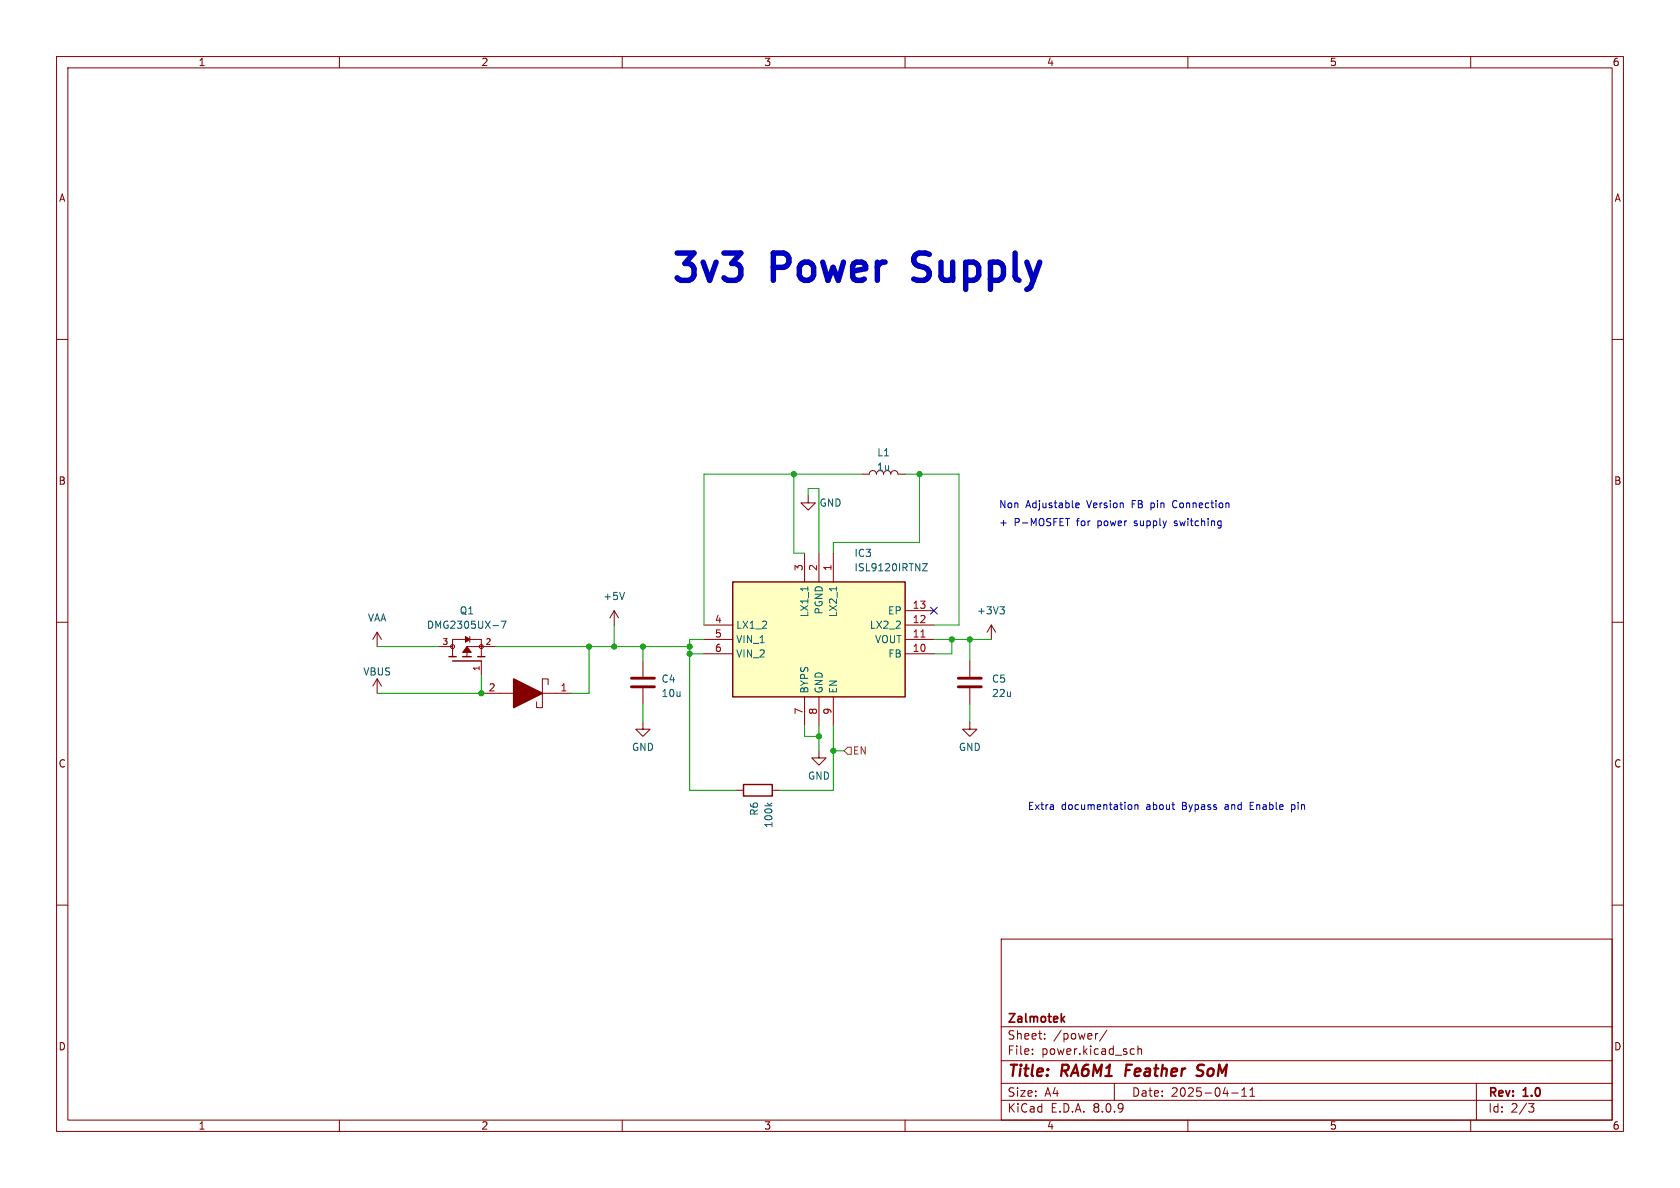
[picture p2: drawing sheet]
<svg xmlns="http://www.w3.org/2000/svg" width="297mm" height="210mm" viewBox="0 0 297 210" stroke-linecap="round" stroke-linejoin="round" font-family="sans-serif">
<g fill="none" stroke="#840000" stroke-width=".18">
<path d="M10 10h277v190h-277zM12 12h273v186h-273zM60 10v2M110 10v2M160 10v2M210 10v2M260 10v2M10 60h2M285 60h2M142.9 87.6v1.3h1.2l-1.2 1.3-1.3-1.3h1.3M152.4 83.8h1.3a.64 .64 0 0 1 .6-.6 .64 .64 0 0 1 .6 .6M156.2 83.8a.64 .64 0 0 1 .6-.6 .64 .64 0 0 1 .7 .6 .64 .64 0 0 1 .6-.6 .64 .64 0 0 1 .6 .6h1.3"/>
<path d="M10 110h2M66.7 111.8l-.8 1.2M66.7 111.8v2.5M66.7 111.8l.7 1.2M77.5 114.3h2.5M80 116.1v-3.1h5.1v3.1M83.1 112.5v1M85.1 116.8v2.6M87.6 114.3h-5.1v1.8M108.6 108l-.8 1.2M108.6 108v2.5M108.6 108l.7 1.2"/>
<path d="M113.7 116.8v2.8M171.4 116.8v2.8M175.3 110.5l-.8 1.3M175.3 110.5v2.5M175.3 110.5l.7 1.3M285 110h2M66.7 120v2.6M66.7 120l-.8 1.3M66.7 120l.7 1.3M85.7 122.6h5.1M95.9 122.6h5.1M96.9 121v-1h-1v5.1h-1v-1"/>
<path d="M113.7 127.6v1.3h1.2l-1.2 1.3-1.3-1.3h1.3M113.7 121.7v2.8M130.2 139.7h1.2M136.5 139.7h1.3M144.8 132.7v1.3h1.2l-1.2 1.3-1.3-1.3h1.3M171.4 127.6v1.3h1.3l-1.3 1.3-1.2-1.3h1.2M171.4 121.7v2.8M10 160h2M177 166h108v32h-108zM285 160h2M60 198v2M110 198v2"/>
<path d="M160 198v2M177 194.5h108M177 191.5h108M177 187.5h108M177 181.5h108M182.5 186.3v.1M182.5 185.5v.1M184.7 183.6v.1M184.7 182.8v.1M194.1 182.7l-.3 .1M195.7 182.1l-1.3 2M197 191.5v3"/>
<path d="M200.1 185.4l.4 .1M200.5 186.3l-.4 .1M201.2 185.5l.2-.1 .3 .1 .1 .9M201.2 184.9v1.5M210 198v2M217.7 193.2h1.2M219.5 193.8h.9M219.5 192.7l.5-.4v1.5M221 193.8h.8M221 192.7l.4-.4v1.5M260 198v2M261 191.5v6.5"/>
<path d="M270.2 195.1h1l-.5 .6 .4 .1 .1 .5-.3 .3h-.4"/>
<circle cx="80" cy="114.3" r=".36"/>
<circle cx="85.1" cy="114.3" r=".36"/>
</g>
<path d="M199.2 188.2l-.3 2M212.6 190a.85 .85 0 0 1-1.1 .1M212.6 188.2l-.7 .1a.46 .46 0 0 0-.2 .5 .46 .46 0 0 0 .3 .4l.6 .2" fill="none" stroke="#840000" stroke-width=".4"/>
<path d="M188.2 179.7l-.6 .6M187.8 180.1l.4 .6" fill="none" stroke="#840000" stroke-width=".3"/>
<path d="M87.1 110.6h1M88.6 109.8h.8l-.5 1.3M110.4 104.7l-.4 1.3M176.8 107.3h.8l-.5 .4M177.3 107.7l.3 .3v.3l-.3 .2M135.6 142l.5 .4M136.5 142l-.5 .3" fill="none" stroke="#006464" stroke-width=".18"/>
<path d="M79.4 116.1h1.2M80 116.8h5.1M81.8 116.1h1.5M84.5 116.1h1.2M131.4 138.7h5.1v2h-5.1z" fill="none" stroke="#840000" stroke-width=".25"/>
<path d="M111.6 119.9h4.1M169.4 119.9h4.1M111.6 121.4h4.1M169.4 121.4h4.1" fill="none" stroke="#840000" stroke-width=".51"/>
<g fill="#840000" stroke="#840000" stroke-width=".18">
<path d="M82.5 114.3l.8 1h-1.5z"/>
<path d="M82.3 112.5l.8 .5-.8 .5z"/>
</g>
<path d="M90.8 120l5.1 2.6-5.1 2.5z" fill="#840000" stroke="#840000" stroke-width=".25"/>
<path d="M129.5 102.9h30.5v20.3h-30.5z" fill="#ffffc2"/>
<path d="M129.5 102.9h30.5v20.3h-30.5z" fill="none" stroke="#840000" stroke-width=".25"/>
<g fill="none" stroke="#840000" stroke-width=".18">
<path d="M142.2 97.8v5.1M144.8 97.8v5.1M147.3 97.8v5.1M124.5 115.6h5M124.5 113h5M124.5 110.5h5M160 115.6h5.1M160 113h5.1M160 110.5h5.1M160 108h5.1M142.2 123.2v5.1M144.8 123.2v5.1"/>
<path d="M147.3 123.2v5.1"/>
</g>
<path d="M163.1 99.6h.8l-.8 1.3h.8M142.8 103.7v.7M147.9 103.7v.7" fill="none" stroke="#006464" stroke-width=".18"/>
<path d="M162.8 112.6h.7" fill="none" stroke="#a90000" stroke-width=".18"/>
<path d="M149.9 132.1h.6v1.3h-.6l-.7-.7z" fill="none" stroke="#725600" stroke-width=".18"/>
<g fill="none" stroke="#0000c2" stroke-width=".18">
<path d="M188.4 91.7h.7M190.2 89.3l.6-.1-.1-.2-.3-.1-.2 .2v.6h.5M207.5 88.5l-.2 .5 .2 .7M207.6 92.9h.1M207.8 92.1l-.2 .2 .2 .2M199.7 142.2l.3 .1 .1 .2-.1 .5-.3 .1M200.6 142.4l.2-.2 .3 .1 .1 .8M200.6 142.2v.9M221 142.4h.4M221.6 141.8h-.6v1.3h.6M228.3 143l.4 .1M228.3 142.2v1.3"/>
<path d="M228.7 142.2l-.4 .1"/>
</g>
<g fill="none" stroke="#009600" stroke-width=".18">
<path d="M140.3 83.8v14h1.9M142.9 87.6v-1.2h1.9v11.4M152.4 83.8h-27.9v26.7M160 83.8h9.5v26.7h-4.4M162.6 83.8v12.1h-15.3v1.9M66.7 114.3h10.8M85.1 119.4v3.2M87.6 114.3h34.3M104.1 114.3v8.3h-3.1M108.6 110.5v3.8M113.7 114.3v2.5M121.9 115.6h2.6"/>
<path d="M124.5 113h-2.6v26.7h8.3M165.1 113h10.2M168.3 113v2.6h-3.2M171.4 113v3.8M66.7 122.6h19M113.7 124.5v3.1M142.2 128.3v1.9h2.6M144.8 128.3v4.4M147.3 128.3v11.4h-9.5M147.3 132.7h1.9M171.4 124.5v3.1"/>
</g>
<path d="M164.5 107.3l1.2 1.3M165.7 107.3l-1.2 1.3" fill="none" stroke="#000084" stroke-width=".18"/>
<g fill="#009600" stroke="#009600" stroke-width=".18">
<circle cx="144.8" cy="130.2" r=".46"/>
<circle cx="162.6" cy="83.8" r=".46"/>
<circle cx="168.3" cy="113" r=".46"/>
<circle cx="140.3" cy="83.8" r=".46"/>
<circle cx="147.3" cy="132.7" r=".46"/>
<circle cx="171.4" cy="113" r=".46"/>
<circle cx="121.9" cy="114.3" r=".46"/>
<circle cx="108.6" cy="114.3" r=".46"/>
<circle cx="85.1" cy="122.6" r=".46"/>
<circle cx="121.9" cy="115.6" r=".46"/>
<circle cx="104.1" cy="114.3" r=".46"/>
<circle cx="113.7" cy="114.3" r=".46"/>
</g>
<g font-size="6.7" fill="#0000c2">
<text x="118.1" y="51.2">3v3</text>
<text x="136.5" y="51.2">Power</text>
<text x="163.5" y="51.2">Supply</text>
</g>
<g font-size="2.8" fill="#840000">
<text x="178" y="190.9">Title:</text>
<text x="187.7" y="190.9">RA6M1</text>
<text x="199.8" y="190.9">Feather</text>
<text x="213.3" y="190.9">SoM</text>
</g>
<g font-size="2.1" fill="#840000">
<text x="178" y="184">Sheet:</text>
<text x="178" y="181.2">Zalmotek</text>
<text x="186.2" y="184">/power/</text>
<text x="178" y="186.7">File:</text>
<text x="184.1" y="186.7">power.kicad_sch</text>
<text x="178" y="196.9">KiCad</text>
<text x="178" y="194.1">Size:</text>
<text x="184.7" y="194.1">A4</text>
<text x="185.7" y="196.9">E.D.A.</text>
<text x="193.3" y="196.9">8.0.9</text>
<text x="200" y="194.1">Date:</text>
<text x="207" y="194.1">2025-04-11</text>
<text x="263" y="194.3">Rev:</text>
<text x="263" y="196.9">Id:</text>
<text x="267.1" y="196.9">2/3</text>
<text x="269.4" y="194.3">1.0</text>
</g>
<g font-size="1.8" fill="#840000">
<text x="35" y="11.9">1</text>
<text x="85" y="11.9">2</text>
<text x="135" y="11.9">3</text>
<text x="185" y="11.9">4</text>
<text x="235" y="11.9">5</text>
<text x="285" y="11.9">6</text>
<text x="10.3" y="35.9">A</text>
<text x="285.3" y="35.9">A</text>
<text x="10.3" y="85.9">B</text>
<text x="285.3" y="85.9">B</text>
<text x="10.3" y="135.9">C</text>
<text x="285.3" y="135.9">C</text>
<text x="10.3" y="185.9">D</text>
<text x="285.3" y="185.9">D</text>
<text x="35" y="199.9">1</text>
<text x="85" y="199.9">2</text>
<text x="135" y="199.9">3</text>
<text x="185" y="199.9">4</text>
<text x="235" y="199.9">5</text>
<text x="285" y="199.9">6</text>
</g>
<g font-size="1.8" fill="#006464">
<text x="154.9" y="83.4">1u</text>
<text x="155" y="80.9">L1</text>
<text x="144.8" y="89.8">GND</text>
<text x="151" y="98.7">IC3</text>
<text x="151" y="101.2">ISL9120IRTNZ</text>
<text x="106.5" y="106.3">+5V</text>
<text x="64.9" y="110.1">VAA</text>
<text x="75.4" y="111.4">DMG2305UX-7</text>
<text x="81.2" y="108.8">Q1</text>
<text x="130" y="111.4">LX1_2</text>
<text x="130" y="113.9">VIN_1</text>
<text x="143.1" y="109.2" transform="rotate(-90 143.1 109.2)">LX1_1</text>
<text x="145.6" y="108.7" transform="rotate(-90 145.6 108.7)">PGND</text>
<text x="148.2" y="109.2" transform="rotate(-90 148.2 109.2)">LX2_1</text>
<text x="153.7" y="111.4">LX2_2</text>
<text x="154.6" y="113.9">VOUT</text>
<text x="156.9" y="108.8">EP</text>
<text x="172.6" y="108.8">+3V3</text>
<text x="64.1" y="119.6">VBUS</text>
<text x="130" y="116.4">VIN_2</text>
<text x="157" y="116.4">FB</text>
<text x="116.8" y="120.9">C4</text>
<text x="116.8" y="123.4">10u</text>
<text x="143.1" y="122.7" transform="rotate(-90 143.1 122.7)">BYPS</text>
<text x="145.6" y="122.7" transform="rotate(-90 145.6 122.7)">GND</text>
<text x="148.2" y="122.7" transform="rotate(-90 148.2 122.7)">EN</text>
<text x="175.3" y="120.9">C5</text>
<text x="175.3" y="123.4">22u</text>
<text x="111.6" y="132.9">GND</text>
<text x="169.4" y="132.9">GND</text>
<text x="142.7" y="138">GND</text>
<text x="134.2" y="144.3" transform="rotate(-90 134.2 144.3)">R6</text>
<text x="136.8" y="146.5" transform="rotate(-90 136.8 146.5)">100k</text>
</g>
<g font-size="1.8" fill="#0000c2">
<text x="176.5" y="89.9">Non</text>
<text x="181.3" y="89.9">Adjustable</text>
<text x="192.3" y="89.9">Version</text>
<text x="200.4" y="89.9">FB</text>
<text x="203.9" y="89.9">pin</text>
<text x="208" y="89.9">Connection</text>
<text x="176.5" y="93.1">+</text>
<text x="179.3" y="93.1">P-MOSFET</text>
<text x="190.5" y="93.1">for</text>
<text x="194.3" y="93.1">power</text>
<text x="201" y="93.1">supply</text>
<text x="208.3" y="93.1">switching</text>
<text x="181.6" y="143.3">Extra</text>
<text x="187.6" y="143.3">documentation</text>
<text x="202.8" y="143.3">about</text>
<text x="209.3" y="143.3">Bypass</text>
<text x="217" y="143.3">and</text>
<text x="221.6" y="143.3">Enable</text>
<text x="229.2" y="143.3">pin</text>
</g>
<g font-size="1.8" fill="#a90000">
<text x="142" y="101" transform="rotate(-90 142 101)">3</text>
<text x="144.5" y="101" transform="rotate(-90 144.5 101)">2</text>
<text x="147.1" y="101" transform="rotate(-90 147.1 101)">1</text>
<text x="161.2" y="107.7">13</text>
<text x="126.3" y="110.2">4</text>
<text x="126.3" y="112.8">5</text>
<text x="161.2" y="112.8">11</text>
<text x="161.2" y="110.2">12</text>
<text x="126.3" y="115.3">6</text>
<text x="161.2" y="115.3">10</text>
<text x="86.3" y="122.3">2</text>
<text x="99" y="122.3">1</text>
<text x="142" y="126.4" transform="rotate(-90 142 126.4)">7</text>
<text x="144.5" y="126.4" transform="rotate(-90 144.5 126.4)">8</text>
<text x="147.1" y="126.4" transform="rotate(-90 147.1 126.4)">9</text>
</g>
<text font-size="1.8" fill="#725600" x="150.7" y="133.6">EN</text>
<g font-size="1.4" fill="#a90000">
<text x="78.1" y="114">3</text>
<text x="84.8" y="118.7" transform="rotate(-90 84.8 118.7)">1</text>
<text x="85.7" y="114">2</text>
</g>
</svg>
